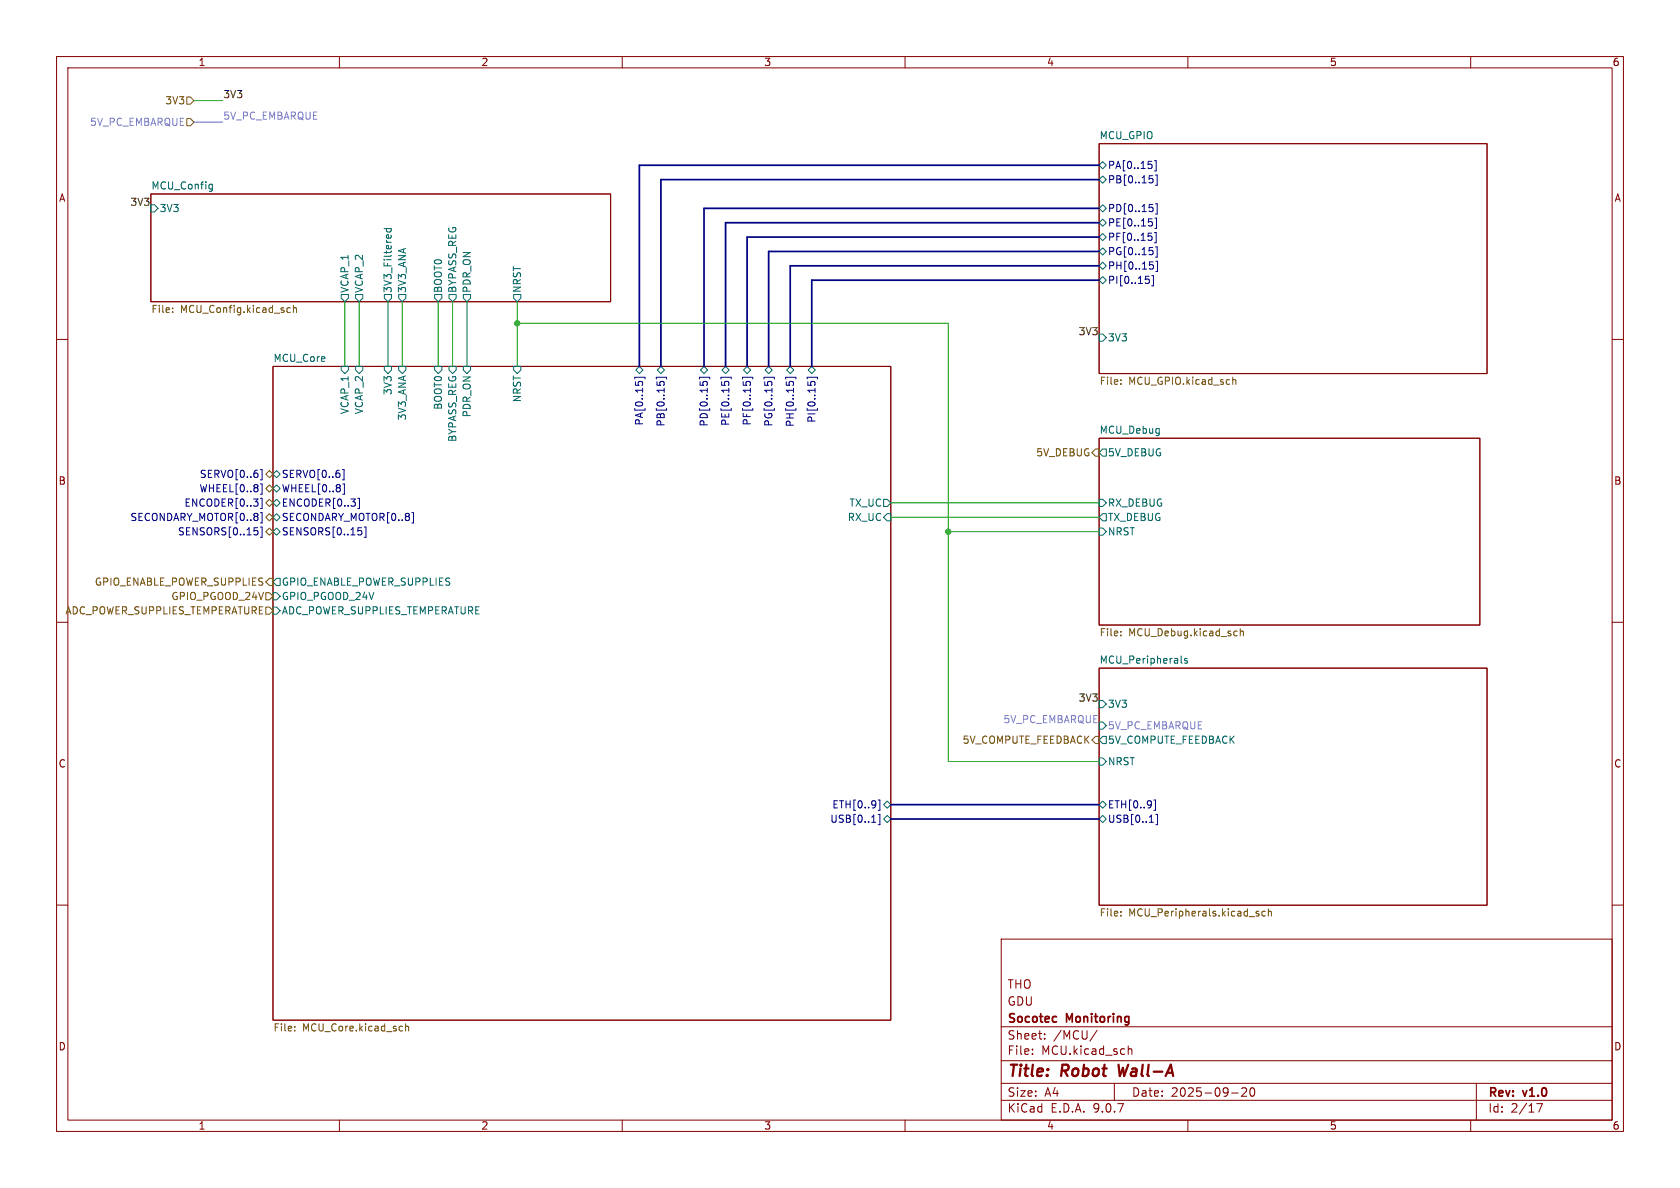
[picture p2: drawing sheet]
(kicad_sch
 (version 20250114)
 (generator "eeschema")
 (generator_version "9.0")
 (paper "A4")
 (title_block
  (title "Robot Wall-A")
  (date "2025-09-20")
  (rev "v1.0")
  (company "Socotec Monitoring")
  (comment 1 "GDU")
  (comment 2 "THO"))
 (lib_symbols)
 (junction
  (at 91.44 57.15)
  (diameter 0)
  (color 0 0 0 0))
 (junction
  (at 167.64 93.98)
  (diameter 0)
  (color 0 0 0 0))
 (bus
  (pts (xy 157.48 144.78) (xy 194.31 144.78))
  (stroke (width 0) (type default)))
 (wire
  (pts (xy 157.48 91.44) (xy 194.31 91.44))
  (stroke (width 0) (type default)))
 (bus
  (pts (xy 194.31 29.21) (xy 113.03 29.21))
  (stroke (width 0) (type default)))
 (wire
  (pts (xy 77.47 53.34) (xy 77.47 64.77))
  (stroke (width 0) (type default)))
 (bus
  (pts (xy 143.51 49.53) (xy 143.51 64.77))
  (stroke (width 0) (type default)))
 (bus
  (pts (xy 116.84 31.75) (xy 194.31 31.75))
  (stroke (width 0) (type default)))
 (wire
  (pts (xy 39.37 21.59) (xy 34.29 21.59))
  (stroke (width 0) (type default)))
 (wire
  (pts (xy 39.37 17.78) (xy 34.29 17.78))
  (stroke (width 0) (type default)))
 (wire
  (pts (xy 167.64 93.98) (xy 194.31 93.98))
  (stroke (width 0) (type default)))
 (bus
  (pts (xy 194.31 44.45) (xy 135.89 44.45))
  (stroke (width 0) (type default)))
 (bus
  (pts (xy 116.84 64.77) (xy 116.84 31.75))
  (stroke (width 0) (type default)))
 (wire
  (pts (xy 167.64 93.98) (xy 167.64 134.62))
  (stroke (width 0) (type default)))
 (bus
  (pts (xy 132.08 41.91) (xy 194.31 41.91))
  (stroke (width 0) (type default)))
 (bus
  (pts (xy 194.31 49.53) (xy 143.51 49.53))
  (stroke (width 0) (type default)))
 (bus
  (pts (xy 194.31 39.37) (xy 128.27 39.37))
  (stroke (width 0) (type default)))
 (bus
  (pts (xy 139.7 64.77) (xy 139.7 46.99))
  (stroke (width 0) (type default)))
 (wire
  (pts (xy 68.58 53.34) (xy 68.58 64.77))
  (stroke (width 0) (type default)))
 (wire
  (pts (xy 157.48 88.9) (xy 194.31 88.9))
  (stroke (width 0) (type default)))
 (bus
  (pts (xy 135.89 44.45) (xy 135.89 64.77))
  (stroke (width 0) (type default)))
 (wire
  (pts (xy 91.44 53.34) (xy 91.44 57.15))
  (stroke (width 0) (type default)))
 (wire
  (pts (xy 91.44 57.15) (xy 167.64 57.15))
  (stroke (width 0) (type default)))
 (wire
  (pts (xy 60.96 53.34) (xy 60.96 64.77))
  (stroke (width 0) (type default)))
 (bus
  (pts (xy 132.08 64.77) (xy 132.08 41.91))
  (stroke (width 0) (type default)))
 (bus
  (pts (xy 113.03 29.21) (xy 113.03 64.77))
  (stroke (width 0) (type default)))
 (wire
  (pts (xy 167.64 134.62) (xy 194.31 134.62))
  (stroke (width 0) (type default)))
 (wire
  (pts (xy 82.55 53.34) (xy 82.55 64.77))
  (stroke (width 0) (type default)))
 (bus
  (pts (xy 139.7 46.99) (xy 194.31 46.99))
  (stroke (width 0) (type default)))
 (wire
  (pts (xy 63.5 53.34) (xy 63.5 64.77))
  (stroke (width 0) (type default)))
 (wire
  (pts (xy 167.64 57.15) (xy 167.64 93.98))
  (stroke (width 0) (type default)))
 (wire
  (pts (xy 80.01 53.34) (xy 80.01 64.77))
  (stroke (width 0) (type default)))
 (wire
  (pts (xy 71.12 53.34) (xy 71.12 64.77))
  (stroke (width 0) (type default)))
 (bus
  (pts (xy 128.27 39.37) (xy 128.27 64.77))
  (stroke (width 0) (type default)))
 (bus
  (pts (xy 157.48 142.24) (xy 194.31 142.24))
  (stroke (width 0) (type default)))
 (bus
  (pts (xy 124.46 64.77) (xy 124.46 36.83))
  (stroke (width 0) (type default)))
 (wire
  (pts (xy 91.44 57.15) (xy 91.44 64.77))
  (stroke (width 0) (type default)))
 (bus
  (pts (xy 124.46 36.83) (xy 194.31 36.83))
  (stroke (width 0) (type default)))
 (label "5V_PC_EMBARQUE"
  (at 194.31 128.27 180)
  (effects (font (size 1.27 1.27)) (justify right bottom)))
 (label "5V_PC_EMBARQUE"
  (at 39.37 21.59 0)
  (effects (font (size 1.27 1.27)) (justify left bottom)))
 (label "3V3"
  (at 26.67 36.83 180)
  (effects (font (size 1.27 1.27)) (justify right bottom)))
 (label "3V3"
  (at 194.31 59.69 180)
  (effects (font (size 1.27 1.27)) (justify right bottom)))
 (label "3V3"
  (at 39.37 17.78 0)
  (effects (font (size 1.27 1.27)) (justify left bottom)))
 (label "3V3"
  (at 194.31 124.46 180)
  (effects (font (size 1.27 1.27)) (justify right bottom)))
 (hierarchical_label "SENSORS[0..15]"
  (shape bidirectional)
  (at 48.26 93.98 180)
  (effects (font (size 1.27 1.27)) (justify right)))
 (hierarchical_label "ADC_POWER_SUPPLIES_TEMPERATURE"
  (shape input)
  (at 48.26 107.95 180)
  (effects (font (size 1.27 1.27)) (justify right)))
 (hierarchical_label "SECONDARY_MOTOR[0..8]"
  (shape bidirectional)
  (at 48.26 91.44 180)
  (effects (font (size 1.27 1.27)) (justify right)))
 (hierarchical_label "GPIO_PGOOD_24V"
  (shape input)
  (at 48.26 105.41 180)
  (effects (font (size 1.27 1.27)) (justify right)))
 (hierarchical_label "5V_COMPUTE_FEEDBACK"
  (shape output)
  (at 194.31 130.81 180)
  (effects (font (size 1.27 1.27)) (justify right)))
 (hierarchical_label "WHEEL[0..8]"
  (shape bidirectional)
  (at 48.26 86.36 180)
  (effects (font (size 1.27 1.27)) (justify right)))
 (hierarchical_label "SERVO[0..6]"
  (shape bidirectional)
  (at 48.26 83.82 180)
  (effects (font (size 1.27 1.27)) (justify right)))
 (hierarchical_label "5V_DEBUG"
  (shape output)
  (at 194.31 80.01 180)
  (effects (font (size 1.27 1.27)) (justify right)))
 (hierarchical_label "ENCODER[0..3]"
  (shape bidirectional)
  (at 48.26 88.9 180)
  (effects (font (size 1.27 1.27)) (justify right)))
 (hierarchical_label "5V_PC_EMBARQUE"
  (shape input)
  (at 34.29 21.59 180)
  (effects (font (size 1.27 1.27)) (justify right)))
 (hierarchical_label "GPIO_ENABLE_POWER_SUPPLIES"
  (shape output)
  (at 48.26 102.87 180)
  (effects (font (size 1.27 1.27)) (justify right)))
 (hierarchical_label "3V3"
  (shape input)
  (at 34.29 17.78 180)
  (effects (font (size 1.27 1.27)) (justify right)))
 (sheet
  (at 194.31 77.47)
  (size 67.31 33.02)
  (exclude_from_sim no)
  (in_bom yes)
  (on_board yes)
  (dnp no)
  (fields_autoplaced yes)
  (stroke (width 0.1524) (type solid))
  (fill (color 0 0 0 0.0000))
  (property "Sheetname" "MCU_Debug" (at 194.31 76.7584 0) (effects (font (size 1.27 1.27)) (justify left bottom)))
  (property "Sheetfile" "MCU_Debug.kicad_sch" (at 194.31 111.0746 0) (effects (font (size 1.27 1.27)) (justify left top)))
  (pin "5V_DEBUG" output (at 194.31 80.01 180) (effects (font (size 1.27 1.27)) (justify left)))
  (pin "TX_DEBUG" output (at 194.31 91.44 180) (effects (font (size 1.27 1.27)) (justify left)))
  (pin "RX_DEBUG" input (at 194.31 88.9 180) (effects (font (size 1.27 1.27)) (justify left)))
  (pin "NRST" input (at 194.31 93.98 180) (effects (font (size 1.27 1.27)) (justify left))))
 (sheet
  (at 194.31 118.11)
  (size 68.58 41.91)
  (exclude_from_sim no)
  (in_bom yes)
  (on_board yes)
  (dnp no)
  (fields_autoplaced yes)
  (stroke (width 0.1524) (type solid))
  (fill (color 0 0 0 0.0000))
  (property "Sheetname" "MCU_Peripherals" (at 194.31 117.3984 0) (effects (font (size 1.27 1.27)) (justify left bottom)))
  (property "Sheetfile" "MCU_Peripherals.kicad_sch" (at 194.31 160.6046 0) (effects (font (size 1.27 1.27)) (justify left top)))
  (pin "3V3" input (at 194.31 124.46 180) (effects (font (size 1.27 1.27)) (justify left)))
  (pin "NRST" input (at 194.31 134.62 180) (effects (font (size 1.27 1.27)) (justify left)))
  (pin "ETH[0..9]" bidirectional (at 194.31 142.24 180) (effects (font (size 1.27 1.27)) (justify left)))
  (pin "5V_PC_EMBARQUE" input (at 194.31 128.27 180) (effects (font (size 1.27 1.27)) (justify left)))
  (pin "USB[0..1]" bidirectional (at 194.31 144.78 180) (effects (font (size 1.27 1.27)) (justify left)))
  (pin "5V_COMPUTE_FEEDBACK" output (at 194.31 130.81 180) (effects (font (size 1.27 1.27)) (justify left))))
 (sheet
  (at 26.67 34.29)
  (size 81.28 19.05)
  (exclude_from_sim no)
  (in_bom yes)
  (on_board yes)
  (dnp no)
  (fields_autoplaced yes)
  (stroke (width 0.1524) (type solid))
  (fill (color 0 0 0 0.0000))
  (property "Sheetname" "MCU_Config" (at 26.67 33.5784 0) (effects (font (size 1.27 1.27)) (justify left bottom)))
  (property "Sheetfile" "MCU_Config.kicad_sch" (at 26.67 53.9246 0) (effects (font (size 1.27 1.27)) (justify left top)))
  (pin "3V3" input (at 26.67 36.83 180) (effects (font (size 1.27 1.27)) (justify left)))
  (pin "3V3_Filtered" output (at 68.58 53.34 270) (effects (font (size 1.27 1.27)) (justify left)))
  (pin "3V3_ANA" output (at 71.12 53.34 270) (effects (font (size 1.27 1.27)) (justify left)))
  (pin "BOOT0" output (at 77.47 53.34 270) (effects (font (size 1.27 1.27)) (justify left)))
  (pin "BYPASS_REG" output (at 80.01 53.34 270) (effects (font (size 1.27 1.27)) (justify left)))
  (pin "NRST" output (at 91.44 53.34 270) (effects (font (size 1.27 1.27)) (justify left)))
  (pin "PDR_ON" output (at 82.55 53.34 270) (effects (font (size 1.27 1.27)) (justify left)))
  (pin "VCAP_1" output (at 60.96 53.34 270) (effects (font (size 1.27 1.27)) (justify left)))
  (pin "VCAP_2" output (at 63.5 53.34 270) (effects (font (size 1.27 1.27)) (justify left))))
 (sheet
  (at 48.26 64.77)
  (size 109.22 115.57)
  (exclude_from_sim no)
  (in_bom yes)
  (on_board yes)
  (dnp no)
  (fields_autoplaced yes)
  (stroke (width 0.1524) (type solid))
  (fill (color 0 0 0 0.0000))
  (property "Sheetname" "MCU_Core" (at 48.26 64.0584 0) (effects (font (size 1.27 1.27)) (justify left bottom)))
  (property "Sheetfile" "MCU_Core.kicad_sch" (at 48.26 180.9246 0) (effects (font (size 1.27 1.27)) (justify left top)))
  (pin "PA[0..15]" bidirectional (at 113.03 64.77 90) (effects (font (size 1.27 1.27)) (justify right)))
  (pin "PB[0..15]" bidirectional (at 116.84 64.77 90) (effects (font (size 1.27 1.27)) (justify right)))
  (pin "PD[0..15]" bidirectional (at 124.46 64.77 90) (effects (font (size 1.27 1.27)) (justify right)))
  (pin "PE[0..15]" bidirectional (at 128.27 64.77 90) (effects (font (size 1.27 1.27)) (justify right)))
  (pin "PF[0..15]" bidirectional (at 132.08 64.77 90) (effects (font (size 1.27 1.27)) (justify right)))
  (pin "PG[0..15]" bidirectional (at 135.89 64.77 90) (effects (font (size 1.27 1.27)) (justify right)))
  (pin "PI[0..15]" bidirectional (at 143.51 64.77 90) (effects (font (size 1.27 1.27)) (justify right)))
  (pin "3V3" input (at 68.58 64.77 90) (effects (font (size 1.27 1.27)) (justify right)))
  (pin "NRST" input (at 91.44 64.77 90) (effects (font (size 1.27 1.27)) (justify right)))
  (pin "3V3_ANA" input (at 71.12 64.77 90) (effects (font (size 1.27 1.27)) (justify right)))
  (pin "BOOT0" input (at 77.47 64.77 90) (effects (font (size 1.27 1.27)) (justify right)))
  (pin "BYPASS_REG" input (at 80.01 64.77 90) (effects (font (size 1.27 1.27)) (justify right)))
  (pin "PDR_ON" input (at 82.55 64.77 90) (effects (font (size 1.27 1.27)) (justify right)))
  (pin "VCAP_1" input (at 60.96 64.77 90) (effects (font (size 1.27 1.27)) (justify right)))
  (pin "VCAP_2" input (at 63.5 64.77 90) (effects (font (size 1.27 1.27)) (justify right)))
  (pin "ETH[0..9]" bidirectional (at 157.48 142.24 0) (effects (font (size 1.27 1.27)) (justify right)))
  (pin "USB[0..1]" bidirectional (at 157.48 144.78 0) (effects (font (size 1.27 1.27)) (justify right)))
  (pin "RX_UC" input (at 157.48 91.44 0) (effects (font (size 1.27 1.27)) (justify right)))
  (pin "TX_UC" output (at 157.48 88.9 0) (effects (font (size 1.27 1.27)) (justify right)))
  (pin "SERVO[0..6]" bidirectional (at 48.26 83.82 180) (effects (font (size 1.27 1.27)) (justify left)))
  (pin "WHEEL[0..8]" bidirectional (at 48.26 86.36 180) (effects (font (size 1.27 1.27)) (justify left)))
  (pin "ENCODER[0..3]" bidirectional (at 48.26 88.9 180) (effects (font (size 1.27 1.27)) (justify left)))
  (pin "GPIO_ENABLE_POWER_SUPPLIES" output (at 48.26 102.87 180) (effects (font (size 1.27 1.27)) (justify left)))
  (pin "GPIO_PGOOD_24V" input (at 48.26 105.41 180) (effects (font (size 1.27 1.27)) (justify left)))
  (pin "SECONDARY_MOTOR[0..8]" bidirectional (at 48.26 91.44 180) (effects (font (size 1.27 1.27)) (justify left)))
  (pin "SENSORS[0..15]" bidirectional (at 48.26 93.98 180) (effects (font (size 1.27 1.27)) (justify left)))
  (pin "PH[0..15]" bidirectional (at 139.7 64.77 90) (effects (font (size 1.27 1.27)) (justify right)))
  (pin "ADC_POWER_SUPPLIES_TEMPERATURE" input (at 48.26 107.95 180) (effects (font (size 1.27 1.27)) (justify left))))
 (sheet
  (at 194.31 25.4)
  (size 68.58 40.64)
  (exclude_from_sim no)
  (in_bom yes)
  (on_board yes)
  (dnp no)
  (fields_autoplaced yes)
  (stroke (width 0.1524) (type solid))
  (fill (color 0 0 0 0.0000))
  (property "Sheetname" "MCU_GPIO" (at 194.31 24.6884 0) (effects (font (size 1.27 1.27)) (justify left bottom)))
  (property "Sheetfile" "MCU_GPIO.kicad_sch" (at 194.31 66.6246 0) (effects (font (size 1.27 1.27)) (justify left top)))
  (pin "PA[0..15]" bidirectional (at 194.31 29.21 180) (effects (font (size 1.27 1.27)) (justify left)))
  (pin "PB[0..15]" bidirectional (at 194.31 31.75 180) (effects (font (size 1.27 1.27)) (justify left)))
  (pin "PD[0..15]" bidirectional (at 194.31 36.83 180) (effects (font (size 1.27 1.27)) (justify left)))
  (pin "PE[0..15]" bidirectional (at 194.31 39.37 180) (effects (font (size 1.27 1.27)) (justify left)))
  (pin "PF[0..15]" bidirectional (at 194.31 41.91 180) (effects (font (size 1.27 1.27)) (justify left)))
  (pin "PG[0..15]" bidirectional (at 194.31 44.45 180) (effects (font (size 1.27 1.27)) (justify left)))
  (pin "PI[0..15]" bidirectional (at 194.31 49.53 180) (effects (font (size 1.27 1.27)) (justify left)))
  (pin "3V3" input (at 194.31 59.69 180) (effects (font (size 1.27 1.27)) (justify left)))
  (pin "PH[0..15]" bidirectional (at 194.31 46.99 180) (effects (font (size 1.27 1.27)) (justify left)))))
